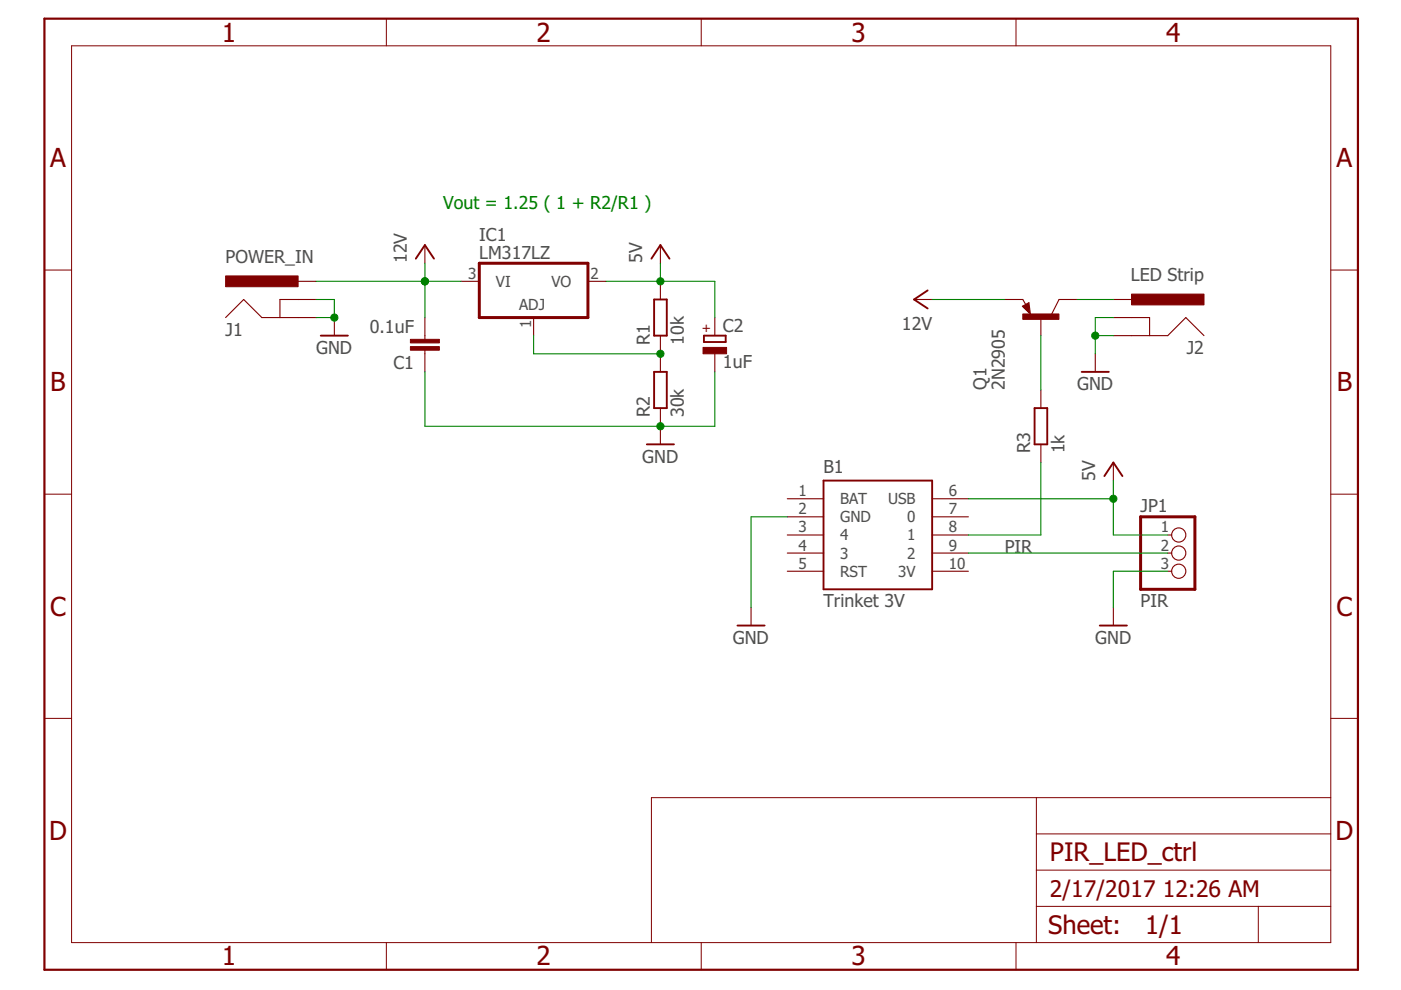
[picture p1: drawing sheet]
<svg xmlns="http://www.w3.org/2000/svg" width="297mm" height="210mm" viewBox="0 0 297 210" stroke-linecap="round" stroke-linejoin="round" font-family="sans-serif">
<g fill="none" stroke="#800000" stroke-width=".21">
<path d="M15.2 9.7h267v190.2h-267zM81.9 4v5.7M148.7 4v5.7M215.4 4v5.7M9.4 57.3h5.8M282.2 57.3h5.7M9.4 104.8h5.8M282.2 104.8h5.7M9.4 152.3h5.8M282.2 152.3h5.7M219.7 169.1v30.8M219.7 176.8h62.5"/>
<path d="M282.2 169.1h-144.1v30.8M81.9 199.9v5.7M148.7 199.9v5.7M215.4 199.9v5.7M219.7 192.2h62.5M219.7 184.5h62.5M266.8 192.2v7.7"/>
</g>
<path d="M9.4 4h278.5v201.6h-278.5z" fill="none" stroke="#800000" stroke-width=".47"/>
<g fill="none" stroke="#800000" stroke-width=".23">
<path d="M63.2 59.6h3.8M90.1 52v3.8M97.8 59.6h3.8M124.7 59.6h3.8M140 52v3.8M140 59.6v3.9M47.8 67.3l3.9-3.8 3.8 3.8h11.5M67 63.5h-7.6v3.8M70.9 67.3v3.9M90.1 67.3v4.6M90.1 74.3v4.5M113.1 67.3v3.9"/>
<path d="M140 71.2v7.6M151.6 67.3v3.9M151.6 75v3.8M193.8 63.5h3.8M213 63.5h3.9l.6 1.1M216.8 64.9l1.3-.7 .4 2.3zM220.7 67.3v3.9M228.4 63.5h-3.9l-1.5 3.1M232.2 75v3.8M236.1 67.3h7.6v3.9M236.1 63.5h3.8M236.1 71.2h11.5l3.8-3.9 3.9 3.9"/>
<path d="M140 86.5v7.7M220.7 82.7v3.8M220.7 94.2v3.9M236.1 98.1v3.8M166.9 105.7h7.7M166.9 109.6h7.7M166.9 113.4h7.7M166.9 117.3h7.7M197.6 105.7h7.7M197.6 109.6h7.7M197.6 113.4h7.7M197.6 117.3h7.7"/>
<path d="M247.6 113.4h.8M247.6 117.3h.8M159.2 128.8v3.8M166.9 121.1h7.7M197.6 121.1h7.7M236.1 128.8v3.8M247.6 121.1h.8"/>
<circle cx="249.9" cy="113.4" r="1.5"/>
<circle cx="249.9" cy="117.3" r="1.5"/>
<circle cx="249.9" cy="121.1" r="1.5"/>
</g>
<g fill="none" stroke="#800000" stroke-width=".4">
<path d="M88.2 54.8l1.9-2.8 1.9 2.8M138.1 54.8l1.9-2.8 1.9 2.8M68 71.2h5.8M138.7 63.5h2.7v7.7h-2.7zM138.7 78.8h2.7v7.7h-2.7zM149.2 71.2h4.7v1.3h-4.7zM196.7 61.6l-2.9 1.9 2.9 1.9M218 64.5l-1 .5 1.2 1.2-.2-1.6-.6 .4 .4 .6v-.6M229.3 78.8h5.8M137.1 94.2h5.8M219.4 86.5h2.6v7.7h-2.6zM174.6 101.9h23v23h-23z"/>
<path d="M234.1 100.9l2-2.8 1.9 2.8M156.4 132.6h5.7M233.2 132.6h5.7"/>
</g>
<path d="M101.6 55.8h23.1v11.5h-23.1zM241.8 109.6h11.5v15.3h-11.5z" fill="none" stroke="#800000" stroke-width=".63"/>
<g fill="#800000" stroke="#800000" stroke-width=".21">
<path d="M47.8 58.5h15.4v2.3h-15.4z"/>
<path d="M87 71.9h6.2v.8h-6.2z"/>
<path d="M87 73.5h6.2v.8h-6.2z"/>
<path d="M149.1 73.7h5v1.3h-5z"/>
<path d="M239.9 62.4h15.4v2.2h-15.4z"/>
<path d="M216.9 66.6h7.6v1.1h-7.6z"/>
</g>
<g fill="none" stroke="#008000" stroke-width=".23">
<path d="M67 59.6h30.8M90.1 55.8v11.5M128.5 59.6h23.1v7.7M140 55.8v3.8M67 63.5h3.9v3.8h-3.9M90.1 78.8v11.6h61.5v-11.6M113.1 71.2v3.8h26.9M197.6 63.5h15.4M220.7 71.2v11.5M228.4 63.5h7.7M232.2 71.2h3.9M236.1 67.3h-3.9v7.7"/>
<path d="M220.7 98.1v15.3h-15.4M166.9 109.6h-7.7v19.2M205.3 117.3h42.3M205.3 105.7h30.8M236.1 101.9v11.5h11.5M247.6 121.1h-11.5v7.7"/>
</g>
<g fill="#008000" stroke="#008000" stroke-width=".21">
<circle cx="70.9" cy="67.3" r=".76"/>
<circle cx="140" cy="90.4" r=".76"/>
<circle cx="232.2" cy="71.2" r=".76"/>
<circle cx="90.1" cy="59.6" r=".76"/>
<circle cx="236.1" cy="105.7" r=".76"/>
<circle cx="140" cy="59.6" r=".76"/>
<circle cx="140" cy="75" r=".76"/>
</g>
<g font-size="5.6" fill="#800000">
<text x="47" y="8.8">1</text>
<text x="113.8" y="8.8">2</text>
<text x="180.5" y="8.8">3</text>
<text x="247.3" y="8.8">4</text>
<text x="10.6" y="35.4">A</text>
<text x="283.4" y="35.4">A</text>
<text x="10.7" y="83">B</text>
<text x="283.4" y="83">B</text>
<text x="10.6" y="130.5">C</text>
<text x="283.4" y="130.5">C</text>
<text x="10.4" y="178.1">D</text>
<text x="283.1" y="178.1">D</text>
<text x="47" y="204.7">1</text>
<text x="113.8" y="204.7">2</text>
<text x="180.5" y="204.7">3</text>
<text x="247.3" y="204.7">4</text>
</g>
<g font-size="5.4" fill="#800000">
<text x="222.6" y="182.6">PIR_LED_ctrl</text>
<text x="242.8" y="197.9">1/1</text>
<text x="222.2" y="198.1">Sheet:</text>
</g>
<g font-size="4.9" fill="#800000">
<text x="222.6" y="190.2">2/17/2017</text>
<text x="246.5" y="190.2">12:26 AM</text>
</g>
<text font-size="3.8" fill="#008000" x="93.9" y="44.3">Vout = 1.25 ( 1 + R2/R1 )</text>
<g font-size="3.8" fill="#505050">
<text x="101.6" y="51">IC1</text>
<text x="47.8" y="55.8">POWER_IN</text>
<text x="86.2" y="55.8" transform="rotate(-90 86.2 55.8)">12V</text>
<text x="101.6" y="54.8">LM317LZ</text>
<text x="136.2" y="55.8" transform="rotate(-90 136.2 55.8)">5V</text>
<text x="239.8" y="59.6">LED Strip</text>
<text x="47.8" y="71.2">J1</text>
<text x="78.4" y="70.6">0.1uF</text>
<text x="153.3" y="70.4">C2</text>
<text x="191.2" y="70">12V</text>
<text x="67" y="75">GND</text>
<text x="137.8" y="73.1" transform="rotate(-90 137.8 73.1)">R1</text>
<text x="145" y="73.1" transform="rotate(-90 145 73.1)">10k</text>
<text x="251.6" y="75">J2</text>
<text x="83.4" y="78.3">C1</text>
<text x="153.3" y="78.1">1uF</text>
<text x="209.2" y="82.7" transform="rotate(-90 209.2 82.7)">Q1</text>
<text x="213" y="82.7" transform="rotate(-90 213 82.7)">2N2905</text>
<text x="228.4" y="82.7">GND</text>
<text x="137.8" y="88.5" transform="rotate(-90 137.8 88.5)">R2</text>
<text x="145" y="88.5" transform="rotate(-90 145 88.5)">30k</text>
<text x="136.2" y="98.1">GND</text>
<text x="174.6" y="100.4">B1</text>
<text x="218.4" y="96.1" transform="rotate(-90 218.4 96.1)">R3</text>
<text x="225.7" y="96.1" transform="rotate(-90 225.7 96.1)">1k</text>
<text x="232.2" y="101.9" transform="rotate(-90 232.2 101.9)">5V</text>
<text x="241.8" y="108.6">JP1</text>
<text x="213" y="117.3">PIR</text>
<text x="174.6" y="128.8">Trinket 3V</text>
<text x="241.8" y="128.8">PIR</text>
<text x="155.4" y="136.5">GND</text>
<text x="232.2" y="136.5">GND</text>
</g>
<g font-size="3.2" fill="#505050">
<text x="99.3" y="59.1">3</text>
<text x="125.2" y="59.1">2</text>
<text x="105.1" y="60.8">VI</text>
<text x="110.1" y="65.8">ADJ</text>
<text x="116.9" y="60.8">VO</text>
<text x="112.6" y="69.6" transform="rotate(-90 112.6 69.6)">1</text>
<text x="169.3" y="105.2">1</text>
<text x="178.1" y="106.9">BAT</text>
<text x="188.3" y="106.9">USB</text>
<text x="201.2" y="105.2">6</text>
<text x="169.3" y="109">2</text>
<text x="169.3" y="112.9">3</text>
<text x="178.1" y="110.7">GND</text>
<text x="192.3" y="110.7">0</text>
<text x="201.2" y="112.9">8</text>
<text x="201.2" y="109">7</text>
<text x="246.1" y="112.9">1</text>
<text x="169.3" y="116.7">4</text>
<text x="178.1" y="114.6">4</text>
<text x="178.1" y="118.4">3</text>
<text x="192.3" y="118.4">2</text>
<text x="192.3" y="114.6">1</text>
<text x="201.2" y="116.7">9</text>
<text x="246.1" y="116.7">2</text>
<text x="169.3" y="120.6">5</text>
<text x="178.1" y="122.3">RST</text>
<text x="190.4" y="122.3">3V</text>
<text x="201.2" y="120.6">10</text>
<text x="246.1" y="120.6">3</text>
</g>
<text font-size="2.7" fill="#800000" x="150.7" y="70.6" transform="rotate(-90 150.7 70.6)">+</text>
</svg>
